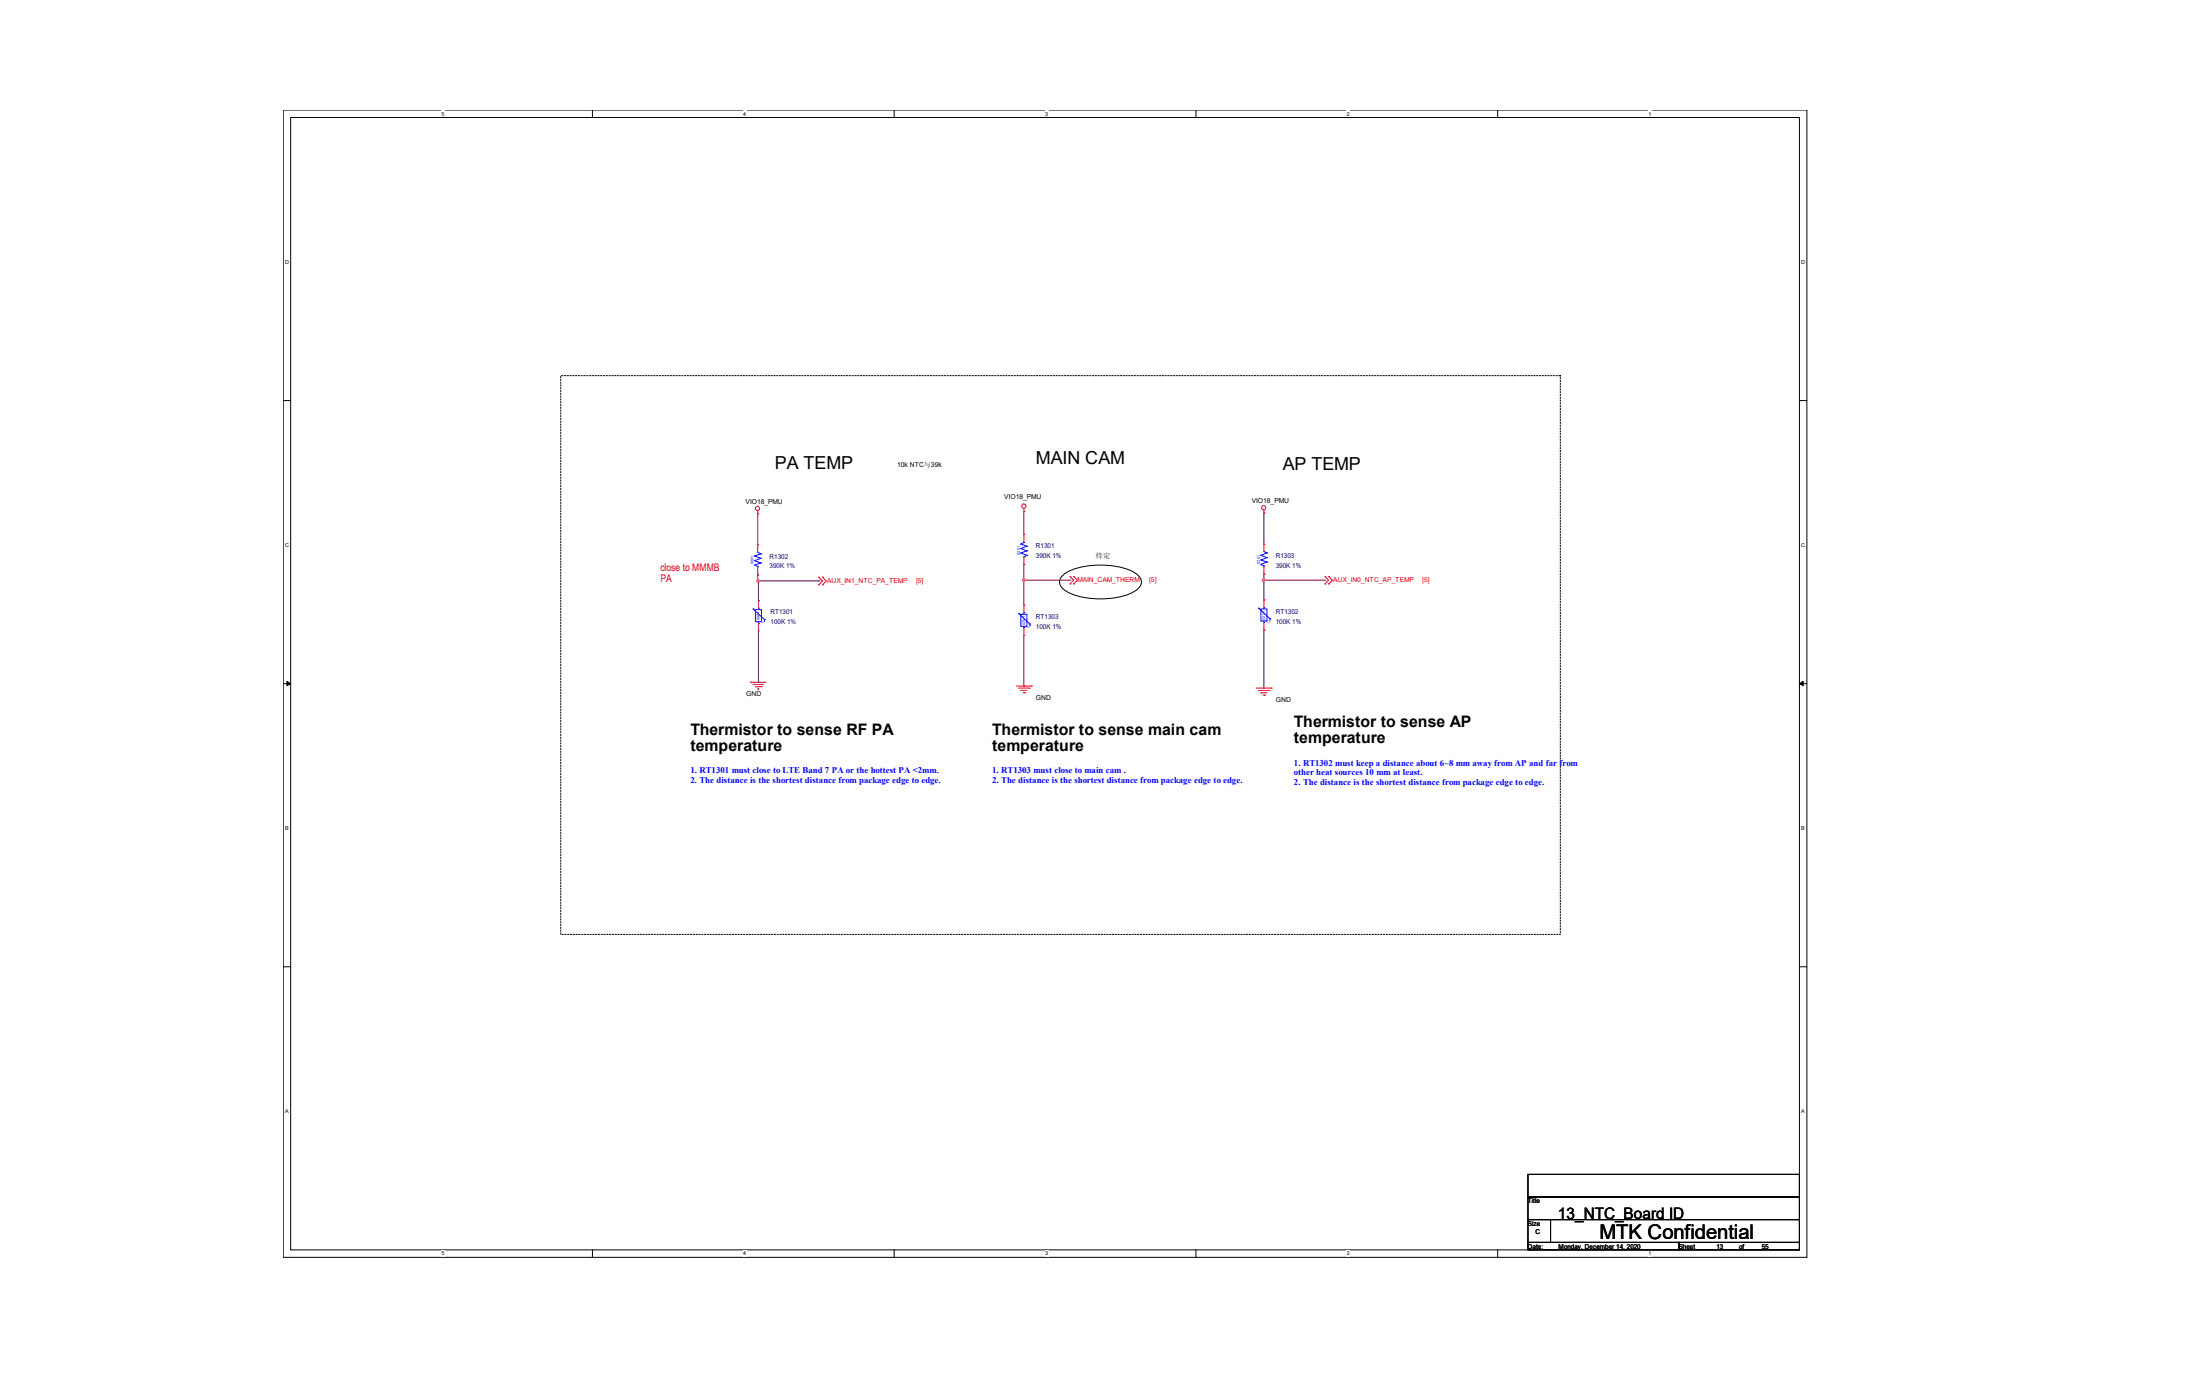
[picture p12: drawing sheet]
<svg xmlns="http://www.w3.org/2000/svg" width="400mm" height="250mm" viewBox="0 0 400 250" stroke-linecap="round" stroke-linejoin="round" font-family="sans-serif">
<path d="M51.5 20h277v208.4h-277zM52.8 21.3h274.4v205.8h-274.4z" fill="none" stroke="#000" stroke-width=".18"/>
<g fill="#fff">
<path d="M80.3 20.1h.5v1.1h-.5z"/>
<path d="M80.3 227.2h.5v1.1h-.5z"/>
</g>
<path d="M107.7 20v1.3M107.7 227.1v1.3" fill="none" stroke="#000" stroke-width=".18"/>
<g fill="#fff">
<path d="M135.1 20.1h.6v1.1h-.6z"/>
<path d="M135.1 227.2h.6v1.1h-.6z"/>
</g>
<path d="M162.6 20v1.3M162.6 227.1v1.3" fill="none" stroke="#000" stroke-width=".18"/>
<g fill="#fff">
<path d="M190 20.1h.6v1.1h-.6z"/>
<path d="M190 227.2h.6v1.1h-.6z"/>
</g>
<path d="M217.4 20v1.3M217.4 227.1v1.3" fill="none" stroke="#000" stroke-width=".18"/>
<g fill="#fff">
<path d="M244.9 20.1h.5v1.1h-.5z"/>
<path d="M244.9 227.2h.5v1.1h-.5z"/>
</g>
<path d="M272.3 20v1.3M272.3 227.1v1.3" fill="none" stroke="#000" stroke-width=".18"/>
<g fill="#fff">
<path d="M299.7 20.1h.6v1.1h-.6z"/>
<path d="M299.7 227.2h.6v1.1h-.6z"/>
<path d="M51.8 47h.8v1.1h-.8z"/>
<path d="M327.5 47h.7v1.1h-.7z"/>
<path d="M51.8 98.5h.8v1.1h-.8z"/>
<path d="M327.5 98.5h.7v1.1h-.7z"/>
</g>
<path d="M51.5 72.8h1.3M327.2 72.8h1.3" fill="none" stroke="#000" stroke-width=".18"/>
<g fill="#fff">
<path d="M51.8 149.9h.7v1.1h-.7z"/>
<path d="M327.5 149.9h.6v1.1h-.6z"/>
</g>
<path d="M51.5 124.2h1.3M327.2 124.2h1.3" fill="none" stroke="#000" stroke-width=".18"/>
<path d="M52.2 123.8l.6 .4-.6 .4zM327.2 124.2l.6-.4v.8z" fill="#000" stroke="#000" stroke-width=".18"/>
<g fill="#fff">
<path d="M51.8 201.3h.7v1.1h-.7z"/>
<path d="M327.5 201.3h.6v1.1h-.6z"/>
</g>
<path d="M193 104.8a7.7 7.7 0 0 1 4.7-2 14.6 14.6 0 0 1 8.4 1.1 2.05 2.05 0 0 1 1.3 2.3 5.3 5.3 0 0 1-3.9 2.3 15.4 15.4 0 0 1-9.4-.9 2.05 2.05 0 0 1-1.4-2.4zM51.5 175.7h1.3M327.2 175.7h1.3M277.8 213.4h49.4v4.1h-49.4zM277.8 217.5h49.4v4.1h-49.4zM277.8 225.7h27.4v1.4h-27.4zM277.8 221.6h4.1v4.1h-4.1zM281.9 221.6h45.3v4.1h-45.3zM305.2 225.7h22v1.4h-22z" fill="none" stroke="#000" stroke-width=".18"/>
<path d="M102 68.3h181.7v101.5h-181.7z" fill="none" stroke="#000" stroke-width=".18" stroke-dasharray=".3"/>
<g fill="none" stroke="#f00" stroke-width=".18">
<path d="M137.8 93.4h.1M137.8 99h.1M137.8 92.8v.6M137.8 99v1.3M186.2 92.9h.1M186.2 92.4v.5M186.2 97h.1M186.2 97v1.4M229.8 93.2h.1M229.8 92.7v.5M229.8 98.9h.1M229.8 98.9v1.3"/>
<path d="M137.8 104.4h.1M137.8 103.1v1.3M137.9 109.1h.1M137.9 114.6h.1M137.9 109.1v1.4M137.9 113.3v1.3M148.9 104.9h.1M148.9 106.3h.1M148.9 104.9l.6 .6-.6 .8M149.5 104.9h.1M149.5 106.3h.1M149.5 104.9l.7 .6-.7 .8"/>
<path d="M186.2 110h.1M186.2 115.5h.1M186.2 110v1.3M186.2 114.1v1.4M186.2 102.5h.1M186.2 101.2v1.3M194.5 104.7h.1M194.5 106.1h.1M194.5 104.7l.7 .7-.7 .7M195.2 104.7h.1M195.2 106.1h.1M195.2 104.7l.7 .7-.7 .7"/>
<path d="M229.8 104.3h.1M229.8 103v1.3M229.8 109h.1M229.8 114.5h.1M229.8 109v1.4M229.8 113.1v1.4M240.9 104.7h.1M240.9 106.1h.1M240.9 104.7l.7 .7-.7 .7M241.6 104.7h.1M241.6 106.1h.1M241.6 104.7l.6 .7-.6 .7"/>
<path d="M136.5 124h.1M136.5 124h2.8M136.9 124.3h.1M136.9 124.3h1.9M137.3 124.8h1.1M137.8 125.2h.1M137.8 125.2h.2M138.4 124.8h.1M184.8 124.6h2.8M185.2 125h1.9M185.6 125.4h.1M185.6 125.4h1.1"/>
<path d="M186 125.9h.3M186.3 125.9h.1M187.1 125h.1M187.6 124.6h.1M228.4 125h2.8M228.8 125.4h1.9M229.3 125.9h.1M229.3 125.9h1.1M229.6 126.3h.3M229.9 126.3h.1M230.7 125.4h.1M231.2 125h.1"/>
<circle cx="137.7" cy="92.4" r=".39"/>
<circle cx="186.1" cy="92" r=".39"/>
<circle cx="229.7" cy="92.2" r=".39"/>
</g>
<g fill="none" stroke="#00f" stroke-width=".18">
<path d="M185.6 98.9h.1M185.6 99.7h.1M185.6 98.9l1.1 .3M185.6 99.7l1.1 .4M186.2 98.6h.1M186.2 98.4v.2M186.2 98.6l-.6 .3M186.7 99.2h.1M186.7 99.2l-1.1 .5M136.9 110.6h.1M136.9 110.6l2.1 2M137.2 102.7h.1"/>
<path d="M137.2 101.9h.1M137.2 101h.1M137.2 102.7l.6 .3M137.2 101.9l1.1 .4M137.2 101l1.1 .4M137.3 110.8h1.1v2.2h-1.1zM137.8 100.3h.1M137.8 103h.1M137.8 100.3l.5 .3M137.8 103v.1M137.9 110.5h.1M137.9 113.3h.1"/>
<path d="M137.9 110.5v.3M137.9 113v.3M138.3 102.3h.1M138.3 101.4h.1M138.3 100.6h.1M138.3 102.3l-1.1 .4M138.3 101.4l-1.1 .5M138.3 100.6l-1.1 .4M139 112.6h.1M139 112.6v.4M185.2 111.5h.1M185.2 111.5l2.1 1.9"/>
<path d="M185.6 111.6h1.1v2.2h-1.1zM185.6 100.5h.1M185.6 100.5l1.1 .4M186.2 111.3h.1M186.2 114.1h.1M186.2 111.3v.3M186.2 113.8v.3M186.2 101.2h.1M186.7 100.1h.1M186.7 100.9h.1M186.7 100.1l-1.1 .4M186.7 100.9l-.5 .3"/>
<path d="M187.3 113.4h.1M187.3 113.4v.4M228.8 110.5h.1M228.8 110.5l2.1 1.9M229.3 102.5h.1M229.3 101.7h.1M229.3 100.9h.1M229.3 102.5l.5 .3M229.3 101.7l1.1 .4M229.3 100.9l1.1 .4M229.3 110.6h1.1v2.2h-1.1zM229.8 100.2h.1"/>
<path d="M229.8 102.8h.1M229.8 100.2l.6 .3M229.8 102.8v.2M229.8 110.4h.1M229.8 113.1h.1M229.8 110.4v.2M229.8 112.8v.3M230.4 102.1h.1M230.4 101.3h.1M230.4 100.5h.1M230.4 102.1l-1.1 .4M230.4 101.3l-1.1 .4"/>
<path d="M230.4 100.5l-1.1 .4M230.9 112.4h.1M230.9 112.4v.4"/>
</g>
<g fill="none" stroke="#800040" stroke-width=".18">
<path d="M137.8 93.4h.1M137.8 93.4v5.6M186.2 92.9h.1M186.2 92.9v4.1M229.8 93.2h.1M229.8 93.2v5.7M137.8 104.4h.1M137.8 105.5h.1M137.8 104.4v1.1M137.8 105.5h11.1M137.9 109.1h.1M137.9 105.5v3.6"/>
<path d="M137.9 114.6v9.4M148.9 105.5h.1M186.2 102.5h.1M186.2 110h.1M186.2 102.5v7.5M186.2 115.5v9.1M186.2 105.4h8.3M194.5 105.4h.1M229.8 104.3h.1M229.8 109h.1M229.8 114.5h.1M229.8 104.3v4.7"/>
<path d="M229.8 114.5v10.5M229.8 105.4h11.1M240.9 105.4h.1M137.9 124h.1M186.2 124.6h.1"/>
</g>
<g fill="#f0f" stroke="#f0f" stroke-width=".18">
<circle cx="137.9" cy="105.5" r=".25"/>
<circle cx="186.2" cy="105.4" r=".25"/>
<circle cx="229.8" cy="105.4" r=".25"/>
</g>
<text font-size="3.7" x="290.8" y="225.1">MTK Confidential</text>
<g font-size="3.3">
<text x="140.9" y="85.2">PA TEMP</text>
<text x="188.4" y="84.4">MAIN CAM</text>
<text x="233.2" y="85.5">AP TEMP</text>
</g>
<g font-size="2.9">
<text x="125.5" y="133.5">Thermistor to sense RF PA</text>
<text x="125.5" y="136.5">temperature</text>
<text x="180.4" y="133.5">Thermistor to sense main cam</text>
<text x="180.4" y="136.5">temperature</text>
<text x="235.3" y="132.1">Thermistor to sense AP</text>
<text x="235.3" y="135.1">temperature</text>
<text x="283.3" y="221.5">13_NTC_Board ID</text>
</g>
<g font-size="1.9" fill="#f00">
<text x="120.1" y="103.8">close to MMMB</text>
<text x="120.1" y="105.8">PA</text>
</g>
<g font-size="1.6" fill="#00f">
<text x="125.5" y="140.5">1. RT1301 must close to LTE Band 7 PA or the hottest PA &lt;2mm.</text>
<text x="125.5" y="142.2">2. The distance is the shortest distance from package edge to edge.</text>
<text x="180.4" y="140.5">1. RT1303 must close to main cam .</text>
<text x="180.4" y="142.2">2. The distance is the shortest distance from package edge to edge.</text>
<text x="235.3" y="139.2">1. RT1302 must keep a distance about 6~8 mm away from AP and far from</text>
<text x="235.3" y="140.9">other heat sources 10 mm at least.</text>
<text x="235.3" y="142.5">2. The distance is the shortest distance from package edge to edge.</text>
</g>
<g font-size="1.2">
<text x="163.1" y="84.8">10k NTC与39k</text>
<text x="135.6" y="91.5">VIO18_PMU</text>
<text x="182.6" y="90.6">VIO18_PMU</text>
<text x="227.6" y="91.3">VIO18_PMU</text>
<text x="199.2" y="101.4">待定</text>
<text x="135.7" y="126.5">GND</text>
<text x="188.4" y="127.1">GND</text>
<text x="232" y="127.6">GND</text>
<text x="277.8" y="218.6">Title</text>
<text x="277.8" y="222.7">Size</text>
<text x="277.8" y="226.9">Date:</text>
<text x="279.2" y="224.1">C</text>
<text x="283.4" y="226.9">Monday, December 14, 2020</text>
<text x="305.2" y="226.9">Sheet</text>
<text x="312.1" y="226.9">13</text>
<text x="316.2" y="226.9">of</text>
<text x="320.3" y="226.9">55</text>
</g>
<g font-size="1.2" fill="#000080">
<text x="139.9" y="101.5">R1302</text>
<text x="188.4" y="99.6">R1301</text>
<text x="188.4" y="101.4">390K 1%</text>
<text x="232" y="101.4">R1303</text>
<text x="139.9" y="103.3">390K 1%</text>
<text x="232" y="103.1">390K 1%</text>
<text x="140.1" y="111.6">RT1301</text>
<text x="140.1" y="113.4">100K 1%</text>
<text x="188.4" y="112.4">RT1303</text>
<text x="232" y="111.5">RT1302</text>
<text x="232" y="113.3">100K 1%</text>
<text x="188.4" y="114.3">100K 1%</text>
</g>
<g font-size="1.2" fill="#f00">
<text x="150.4" y="105.9">AUX_IN1_NTC_PA_TEMP</text>
<text x="166.6" y="105.9">[5]</text>
<text x="195.9" y="105.8">MAIN_CAM_THERM</text>
<text x="208.9" y="105.8">[5]</text>
<text x="242.4" y="105.8">AUX_IN0_NTC_AP_TEMP</text>
<text x="258.6" y="105.8">[5]</text>
</g>
<g font-size="1">
<text x="80.3" y="21">5</text>
<text x="135.1" y="21">4</text>
<text x="190" y="21">3</text>
<text x="244.9" y="21">2</text>
<text x="299.7" y="21">1</text>
<text x="51.8" y="47.9">D</text>
<text x="327.5" y="47.9">D</text>
<text x="51.8" y="99.4">C</text>
<text x="327.5" y="99.4">C</text>
<text x="51.8" y="150.8">B</text>
<text x="327.5" y="150.8">B</text>
<text x="51.8" y="202.2">A</text>
<text x="327.5" y="202.2">A</text>
<text x="80.3" y="228.1">5</text>
<text x="135.1" y="228.1">4</text>
<text x="190" y="228.1">3</text>
<text x="244.9" y="228.1">2</text>
<text x="299.7" y="228.1">1</text>
</g>
<g font-size=".7" fill="#00f">
<text x="185.4" y="100.8" transform="rotate(-90 185.4 100.8)">0201</text>
<text x="137" y="102.5" transform="rotate(-90 137 102.5)">0201</text>
<text x="229.1" y="102.4" transform="rotate(-90 229.1 102.4)">0201</text>
<text x="138.1" y="112.7" transform="rotate(-90 138.1 112.7)">0201</text>
<text x="186.4" y="113.5" transform="rotate(-90 186.4 113.5)">0201</text>
<text x="230" y="112.6" transform="rotate(-90 230 112.6)">0201</text>
</g>
<g font-size=".5" fill="#00f">
<text x="138.9" y="113.3" transform="rotate(-90 138.9 113.3)">T</text>
<text x="230.8" y="113.1" transform="rotate(-90 230.8 113.1)">T</text>
<text x="187.2" y="114.1" transform="rotate(-90 187.2 114.1)">T</text>
</g>
</svg>
